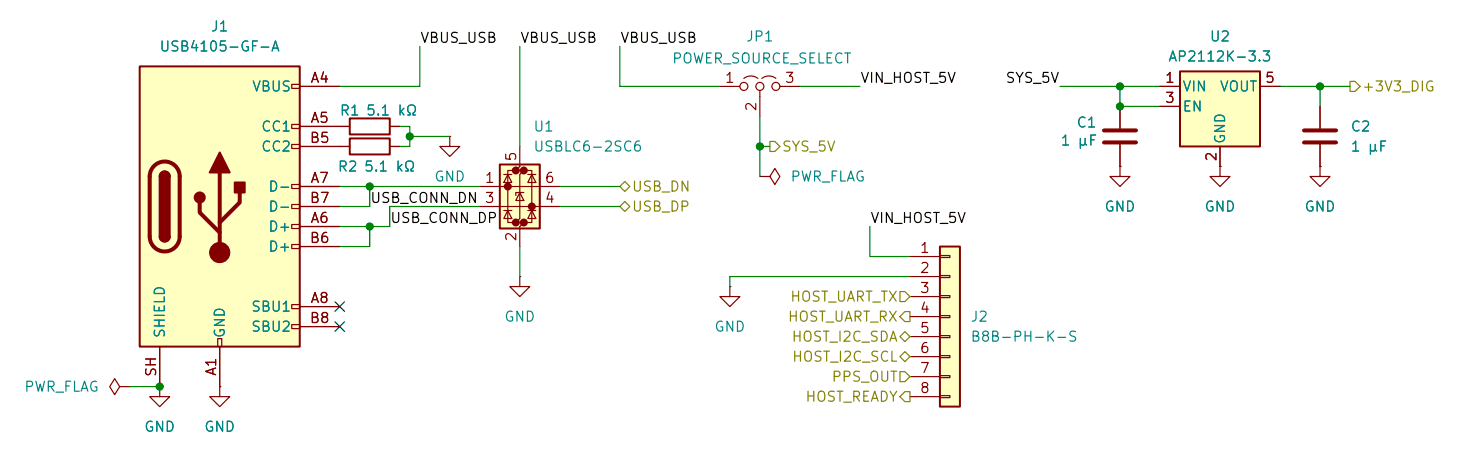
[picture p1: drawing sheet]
<svg xmlns="http://www.w3.org/2000/svg" width="188mm" height="58mm" viewBox="0 0 188 58" stroke-linecap="round" stroke-linejoin="round" font-family="sans-serif">
<path d="M27.9 49.1v1.2h1.3l-1.3 1.3-1.3-1.3h1.3M27.9 49.1h.1" fill="none" stroke="#840000" stroke-width=".15"/>
<path d="M17.7 8.4h20.4v35.6h-20.4z" fill="#ffffc2"/>
<g fill="none" stroke="#840000" stroke-width=".15">
<path d="M37 10.7h1.1v.5h-1.1zM37 15.8h1.1v.5h-1.1zM37 18.3h1.1v.5h-1.1zM38.1 11h5M38.1 16h5M38.1 18.6h5M167.6 13.5v2.8M167.6 18.3v2.8M37 23.4h1.1v.5h-1.1zM37 26h1.1v.5h-1.1zM37 28.5h1.1v.5h-1.1zM37 31h1.1v.5h-1.1z"/>
<path d="M37 38.7h1.1v.5h-1.1zM38.1 28.7h5M38.1 23.7h5M38.1 38.9h5M38.1 31.3h5M38.1 26.2h5M167.6 21.1v1.3h1.3l-1.3 1.3-1.3-1.3h1.3M167.6 21.1h.1M20.3 44v5.1M27.6 43h.6v1h-.6zM27.9 44v5.1M37 41.2h1.1v.5h-1.1z"/>
<path d="M38.1 41.4h5"/>
</g>
<path d="M17.7 8.4h20.4v35.6h-20.4zM20.3 22.4a.64 .64 0 0 1 .6-.6 .64 .64 0 0 1 .6 .6M20.3 30a.64 .64 0 0 0 .6 .6 .64 .64 0 0 0 .6-.6" fill="none" stroke="#840000" stroke-width=".25"/>
<path d="M165.6 16.6h4M165.6 18.1h4M19.6 21.1a1.9 1.9 0 0 1 2-.5 1.9 1.9 0 0 1 1.2 1.8v7.6a1.91 1.91 0 0 1-1.9 1.9 1.91 1.91 0 0 1-1.9-1.9v-7.6a1.9 1.9 0 0 1 .6-1.3zM25.4 25.7v1.3l2.5 2.5M27.9 21.9v10.1M30.4 24.4v1.3l-2.5 2.5" fill="none" stroke="#840000" stroke-width=".51"/>
<g fill="#840000" stroke="#840000" stroke-width=".25">
<path d="M20.3 22.4h1.2v7.6h-1.2z"/>
<path d="M20.5 22a.64 .64 0 0 1 .7-.2 .64 .64 0 0 1 .3 .6h-1.2z"/>
<path d="M20.3 30h1.2a.64 .64 0 0 1-.6 .6 .64 .64 0 0 1-.6-.6z"/>
<path d="M27.9 19.3l1.3 2.6h-2.6z"/>
<path d="M29.8 23.2h1.3v1.2h-1.3z"/>
<circle cx="25.4" cy="25.1" r=".63"/>
</g>
<circle cx="27.9" cy="32" r="1.27" fill="#840000" stroke="#840000" stroke-width=".15"/>
<path d="M63.5 20.9h5v8.1h-5z" fill="#ffffc2"/>
<g fill="#840000" stroke="#840000" stroke-width=".51">
<circle cx="64.5" cy="23.7" r=".25"/>
<circle cx="65.5" cy="21.6" r=".25"/>
<circle cx="65.5" cy="28.2" r=".25"/>
<circle cx="66.5" cy="21.6" r=".25"/>
<circle cx="66.5" cy="28.2" r=".25"/>
<circle cx="67.5" cy="26.2" r=".25"/>
</g>
<g fill="none" stroke="#840000" stroke-width=".15">
<path d="M66 18.6v2.5l-.5 .5h1l-.5 .5v5.6l-.5 .5h1l-.5 .5v2.6M60.9 23.7h10.2M60.9 26.2h10.2M64 26.7h1M64 22.1h1M64.5 22.1l.5 1.1h-1zM64.5 26.7l.5 1h-1zM65.5 21.6h-1v6.6h1M66 24.4l.5 1h-1zM66.5 24.4h-1v.4M66.5 21.6h1v6.6h-1M67 26.7h1"/>
<path d="M67 22.1h1M67.5 22.1l.5 1.1h-1zM67.5 26.7l.5 1h-1z"/>
</g>
<path d="M63.5 20.9h5v8.1h-5z" fill="none" stroke="#840000" stroke-width=".25"/>
<path d="M119.3 31.3h2.6v20.3h-2.6z" fill="#ffffc2"/>
<path d="M119.3 31.3h2.6v20.3h-2.6z" fill="none" stroke="#840000" stroke-width=".25"/>
<g fill="none" stroke="#840000" stroke-width=".15">
<path d="M92.7 36.4v1.2h1.2l-1.2 1.3-1.3-1.3h1.3M92.7 36.4h.1M115.5 32.6h3.8M115.5 35.1h3.8M115.5 37.6h3.8M119.3 32.4h1.3v.3h-1.3zM119.3 35h1.3v.2h-1.3zM119.3 37.5h1.3v.3h-1.3zM15.2 49.1l-.6-1.1-.7 1.1 .7 1 .6-1h1.3M16.5 49.1h.1M115.5 40.2h3.8M115.5 42.7h3.8"/>
<path d="M115.5 45.3h3.8M115.5 47.8h3.8M115.5 50.3h3.8M119.3 40h1.3v.3h-1.3zM119.3 42.6h1.3v.2h-1.3zM119.3 45.1h1.3v.3h-1.3zM119.3 47.7h1.3v.2h-1.3zM119.3 50.2h1.3v.3h-1.3z"/>
</g>
<path d="M149.8 9.1h10.2v9.5h-10.2z" fill="#ffffc2"/>
<path d="M44.4 17.6h5.1v2h-5.1zM44.4 15h5.1v2.1h-5.1zM149.8 9.1h10.2v9.5h-10.2z" fill="none" stroke="#840000" stroke-width=".25"/>
<g fill="none" stroke="#840000" stroke-width=".15">
<path d="M38.1 11h5M38.1 18.6h6.3M38.1 16h6.3M49.5 18.6h1.3M49.5 16h1.3M57.1 17.3v1.3h1.3l-1.3 1.3-1.3-1.3h1.3M57.1 17.3h.1M91.4 11h2.5M94.4 9.9a1.44 1.44 0 0 1 1.8 0M96.5 11.5v3.3M96.7 9.9a1.44 1.44 0 0 1 1.8 0M99 11h2.6"/>
<path d="M142.2 13.5v2.8M142.2 18.3v2.8M147.3 11h2.5M147.3 13.5h2.5M154.9 18.6v2.5M160 11h2.5M167.6 13.5v2.8M167.6 18.3v2.8M38.1 28.7h5M38.1 23.7h5M38.1 38.9h5M38.1 31.3h5"/>
<path d="M38.1 26.2h5M66 35.1v1.3h1.3l-1.3 1.2-1.3-1.2h1.3M66 35.1h.1M96.5 22.4h1.2l.7-1 .6 1-.6 1-.7-1M96.5 22.4h.1M142.2 21.1v1.3h1.3l-1.3 1.3-1.3-1.3h1.3M142.2 21.1h.1M154.9 21.1v1.3h1.3l-1.3 1.3-1.3-1.3h1.3M154.9 21.1h.1M167.6 21.1h.1M20.3 49.1v1.2h1.2l-1.2 1.3-1.3-1.3h1.3M20.3 49.1h.1"/>
<path d="M20.3 44v5.1M27.9 49.1h.1M27.9 44v5.1M38.1 41.4h5"/>
<circle cx="94.4" cy="11" r=".51"/>
<circle cx="96.5" cy="11" r=".51"/>
<circle cx="98.5" cy="11" r=".51"/>
</g>
<path d="M140.2 16.6h4M140.2 18.1h4" fill="none" stroke="#840000" stroke-width=".51"/>
<path d="M97.7 18h.7l.6 .6-.6 .6h-.7zM171.4 10.3h.6l.7 .7-.7 .6h-.6zM78.7 26.2l.6-.6 .7 .6-.7 .6zM78.7 23.7l.6-.7 .7 .7-.7 .6zM114.3 37h.6l.6 .6-.6 .7h-.6zM114.9 39.5h.6v1.3h-.6l-.6-.6zM114.3 47.2h.6l.6 .6-.6 .6h-.6zM114.9 49.7h.6v1.3h-.6l-.6-.7zM114.9 44.6l.6 .7-.6 .6-.6-.6zM114.9 42.1l.6 .6-.6 .7-.6-.7z" fill="none" stroke="#848400" stroke-width=".15"/>
<g fill="none" stroke="#008400" stroke-width=".15">
<path d="M50.8 16h1.2v2.6h-1.2M52 17.3h5.1M53.3 5.9v5.1h-10.2M66 5.9v12.7M78.7 5.9v5.1h12.7M96.5 14.8v7.6M96.5 18.6h1.2M101.6 11h7.6M134.6 11h12.7M142.2 11v2.5h5.1M162.5 11h8.9M167.6 11v2.5"/>
<path d="M43.1 23.7h17.8M46.9 23.7v2.5h-3.8M46.9 28.7v2.6h-3.8M60.9 26.2h-11.4v2.5h-6.4M66 31.3v3.8M71.1 26.2h7.6M71.1 23.7h7.6M110.4 28.7v3.9h5.1M115.5 35.1h-22.8v1.3M16.5 49.1h3.8"/>
</g>
<path d="M42.5 38.3l1.2 1.2M43.7 38.3l-1.2 1.2M42.5 40.8l1.2 1.3M43.7 40.8l-1.2 1.3" fill="none" stroke="#000084" stroke-width=".15"/>
<g fill="#008400" stroke="#008400" stroke-width=".13">
<circle cx="46.9" cy="28.7" r=".46"/>
<circle cx="46.9" cy="23.7" r=".46"/>
<circle cx="52" cy="17.3" r=".46"/>
<circle cx="20.3" cy="49.1" r=".46"/>
<circle cx="96.5" cy="18.6" r=".46"/>
<circle cx="142.2" cy="11" r=".46"/>
<circle cx="142.2" cy="13.5" r=".46"/>
<circle cx="167.6" cy="11" r=".46"/>
</g>
<g font-size="1.3" fill="#008484">
<text x="26.7" y="4.3">J1</text>
<text x="94.6" y="5.6">JP1</text>
<text x="153.5" y="5.6">U2</text>
<text x="20.1" y="6.8">USB4105-GF-A</text>
<text x="31.9" y="11.9">VBUS</text>
<text x="85.2" y="8.4">POWER_SOURCE_SELECT</text>
<text x="148.2" y="8.1">AP2112K-3.3</text>
<text x="150" y="11.9">VIN</text>
<text x="154.8" y="11.9">VOUT</text>
<text x="33.1" y="17">CC1</text>
<text x="43" y="15">R1</text>
<text x="46.4" y="15">5.1 kΩ</text>
<text x="67.6" y="17">U1</text>
<text x="136.6" y="16.5">C1</text>
<text x="150" y="14.5">EN</text>
<text x="171.4" y="17">C2</text>
<text x="33.1" y="19.5">CC2</text>
<text x="42.8" y="22.1">R2</text>
<text x="46.1" y="22.1">5.1 kΩ</text>
<text x="55" y="23.4">GND</text>
<text x="67.6" y="19.5">USBLC6-2SC6</text>
<text x="100.3" y="23.4">PWR_FLAG</text>
<text x="134.6" y="18.8">1 µF</text>
<text x="155.9" y="18.4" transform="rotate(-90 155.9 18.4)">GND</text>
<text x="171.4" y="19.5">1 µF</text>
<text x="34" y="29.7">D+</text>
<text x="34" y="24.6">D-</text>
<text x="34" y="27.2">D-</text>
<text x="140.1" y="27.2">GND</text>
<text x="152.8" y="27.2">GND</text>
<text x="165.5" y="27.2">GND</text>
<text x="34" y="32.2">D+</text>
<text x="31.8" y="39.9">SBU1</text>
<text x="63.9" y="41.1">GND</text>
<text x="123.1" y="41.1">J2</text>
<text x="21.2" y="43" transform="rotate(-90 21.2 43)">SHIELD</text>
<text x="28.9" y="43" transform="rotate(-90 28.9 43)">GND</text>
<text x="31.8" y="42.4">SBU2</text>
<text x="90.6" y="42.4">GND</text>
<text x="123.1" y="43.7">B8B-PH-K-S</text>
<text x="3" y="50">PWR_FLAG</text>
<text x="18.2" y="55.1">GND</text>
<text x="25.8" y="55.1">GND</text>
</g>
<g font-size="1.3">
<text x="53.3" y="5.8">VBUS_USB</text>
<text x="66" y="5.8">VBUS_USB</text>
<text x="78.7" y="5.8">VBUS_USB</text>
<text x="109.1" y="10.8">VIN_HOST_5V</text>
<text x="127.6" y="10.8">SYS_5V</text>
<text x="46.9" y="26.1">USB_CONN_DN 3</text>
<text x="49.5" y="28.6">USB_CONN_DP</text>
<text x="110.4" y="28.6">VIN_HOST_5V</text>
</g>
<g font-size="1.3" fill="#840000">
<text x="39.3" y="10.8">A4</text>
<text x="91.9" y="10.8">1</text>
<text x="99.6" y="10.8">3</text>
<text x="147.8" y="10.8">1</text>
<text x="160.5" y="10.8">5</text>
<text x="39.3" y="15.9">A5</text>
<text x="96.3" y="14.2" transform="rotate(-90 96.3 14.2)">2</text>
<text x="147.8" y="13.4">3</text>
<text x="39.2" y="18.5">B5</text>
<text x="39.3" y="23.5">A7</text>
<text x="61.5" y="23.5">1</text>
<text x="65.9" y="20.6" transform="rotate(-90 65.9 20.6)">5</text>
<text x="69.1" y="23.5">6</text>
<text x="154.8" y="20.6" transform="rotate(-90 154.8 20.6)">2</text>
<text x="39.2" y="26.1">B7</text>
<text x="39.3" y="28.6">A6</text>
<text x="69.1" y="26.1">4</text>
<text x="39.2" y="31.2">B6</text>
<text x="65.9" y="30.7" transform="rotate(-90 65.9 30.7)">2</text>
<text x="116.7" y="32.4">1</text>
<text x="116.7" y="35">2</text>
<text x="39.2" y="41.3">B8</text>
<text x="39.3" y="38.8">A8</text>
<text x="116.7" y="37.5">3</text>
<text x="116.7" y="40">4</text>
<text x="20.1" y="47.9" transform="rotate(-90 20.1 47.9)">SH</text>
<text x="27.8" y="47.8" transform="rotate(-90 27.8 47.8)">A1</text>
<text x="116.7" y="42.6">5</text>
<text x="116.7" y="45.1">6</text>
<text x="116.7" y="47.7">7</text>
<text x="116.7" y="50.2">8</text>
</g>
<g font-size="1.3" fill="#848400">
<text x="172.8" y="11.9">+3V3_DIG</text>
<text x="99.2" y="19.5">SYS_5V</text>
<text x="80.1" y="27.2">USB_DP</text>
<text x="80.1" y="24.6">USB_DN</text>
<text x="99.9" y="41.1">HOST_UART_RX</text>
<text x="100.2" y="38.6">HOST_UART_TX</text>
<text x="100.4" y="43.7">HOST_I2C_SDA</text>
<text x="100.5" y="46.2">HOST_I2C_SCL</text>
<text x="102.2" y="51.3">HOST_READY</text>
<text x="105.5" y="48.8">PPS_OUT</text>
</g>
</svg>
